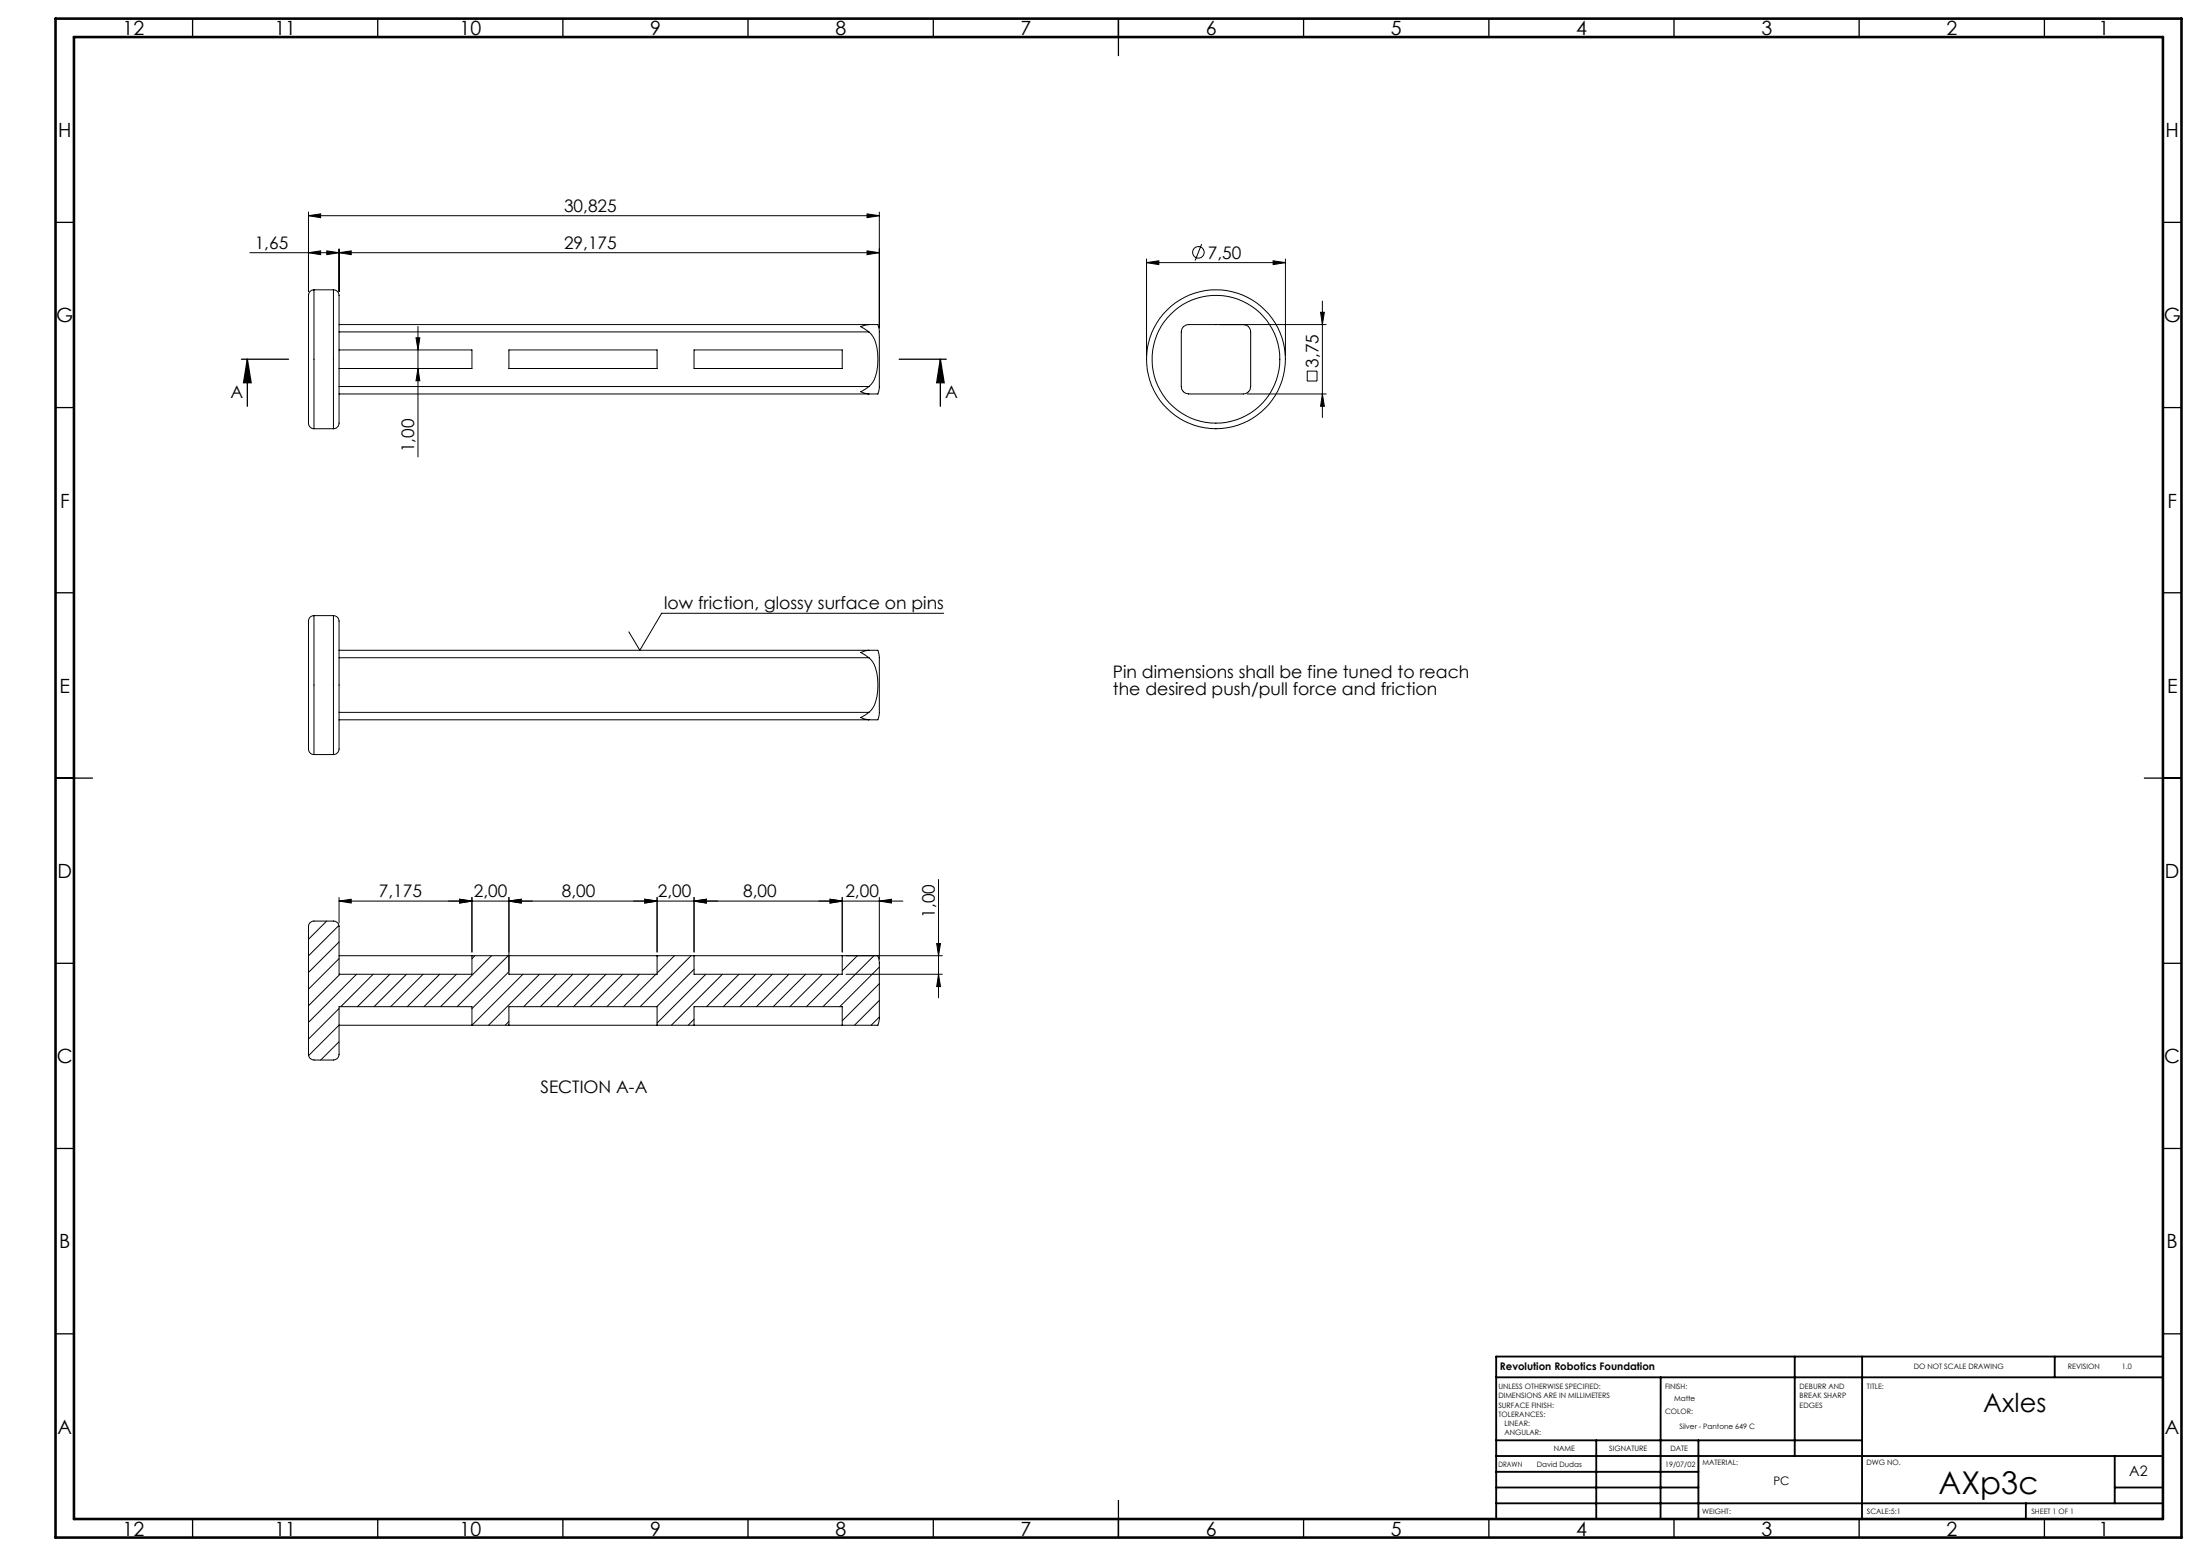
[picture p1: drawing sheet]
<svg xmlns="http://www.w3.org/2000/svg" width="594mm" height="420mm" viewBox="0 0 594 420" stroke-linecap="round" stroke-linejoin="round" font-family="sans-serif">
<g fill="none" stroke="#000" stroke-width=".27">
<path d="M83.3 58.2l3.3-.5v1.1zM83.3 57.2v21.5M83.3 58.2h154.1M234.1 57.7l3.3 .5-3.3 .6zM237.4 57.2v31.3M67.5 68.2h169.9M83.3 68.2l3.3-.5v1zM84.8 78.2a1.72 1.72 0 0 0-1.5 2.3v33.2a1.61 1.61 0 0 0 1.5 2M84.8 78.2v37.5M84.8 78.2h5.2M88.2 67.7l3.3 .5-3.3 .5zM90 78.2a1.77 1.77 0 0 1 1.5 2.3v32.8a1.83 1.83 0 0 1-1.5 2.4"/>
<path d="M90 78.2v37.5M91.5 68.2l3.3-.5v1zM91.5 67.2v11.5M234.1 67.7l3.3 .5-3.3 .5zM309.6 70.9l3.3-.5v1zM309.6 69.9v26.1M309.6 70.9h37.5M324.4 65.9l-1.7 4.4M343.7 70.4l3.4 .5-3.4 .5zM347.1 69.9v26.1M91.5 94.5h35.9v5h-35.9M91.5 87.6h143.1"/>
<path d="M91.5 89.6h143.1M112.3 91.2h1l-.4 3.3zM112.9 99.5l.4 3.3h-1zM112.9 88.1v35.2M137.4 94.5h40v5h-40zM187.4 94.5h40v5h-40zM234.6 87.6h2.4a8.8 8.8 0 0 1 .4 4.6v7a24.2 24.2 0 0 1-.2 6.7l-.2 .4h-2.4M234.6 89.6a7.5 7.5 0 0 1 2.4 5.6 11.9 11.9 0 0 1-1.8 8.6l-.6 .5M234.6 87.6l-1 .1-1.2 .5 2.2 1.4M319.5 88.2a4.6 4.6 0 0 1 3.4-.6h11.6a3.7 3.7 0 0 1 2.6 .6 4.6 4.6 0 0 1 .6 3.3v11.7a3.5 3.5 0 0 1-.6 2.5 4.4 4.4 0 0 1-3.3 .6h-11.7a2.39 2.39 0 0 1-3.2-2.5v-13a3.6 3.6 0 0 1 .6-2.6zM329.3 87.6h28.8M356.6 84.3h1l-.6 3.3z"/>
<path d="M357 81.3v31.4M84.8 115.7h5.2M91.5 106.3h143.1M91.5 104.3h143.1M234.6 104.3l-2.2 1.4 2.2 .6M336.7 106.3h21.4M353 100.2h2.6v2.7h-2.6zM357 106.3l.6 3.4h-1zM84.8 166.2a1.64 1.64 0 0 0-1.5 2.1v33.3a1.65 1.65 0 0 0 1.5 2.1M84.8 166.2v37.5M84.8 166.2h5.2M90 166.2a1.89 1.89 0 0 1 1.5 2.5v32.5a1.88 1.88 0 0 1-1.5 2.5"/>
<path d="M90 166.2v37.5M91.5 177.5h143.1M91.5 175.5h143.1M234.6 177.5a7.5 7.5 0 0 1 2.4 5.7 12 12 0 0 1-1.8 8.6l-.6 .5M234.6 175.5l-2.2 .6 2.2 1.4M234.6 175.5h2.4M237 175.6a14.5 14.5 0 0 1 .4 5.6v6.3a21.5 21.5 0 0 1-.2 6.3l-.2 .5h-2.4M254.8 165.5h-76.2l-5.8 10-3-4.9M91.5 192.3h143.1M91.5 194.3h143.1M234.6 192.3l-2.2 1.4 2.2 .6M84.8 203.7h5.2"/>
<path d="M253.4 237.4v31.9M88.2 248.6l-4.9 4.9M91.5 249.8l-8.2 8.2M91.5 258h162.9M91.5 254.3l-8.2 8.2M91.5 258.7l-8.2 8.3M91.5 243.2l3.3-.5v1.1zM91.5 242.2v6.9M124.1 242.7l3.3 .5-3.3 .6zM127.4 242.2v14.8M127.4 258v5h-35.9v-12.9a1.51 1.51 0 0 0-1.5-1.5h-5.2a1.45 1.45 0 0 0-1.5 1.5v34.5a1.51 1.51 0 0 0 1.5 1.5h5.2a1.57 1.57 0 0 0 1.5-1.5v-12.9h35.9v5l13.8-13.7M128.2 258l-.8 .8"/>
<path d="M132.7 258l-13.7 13.7M137.2 258l-13.8 13.7M137.4 243.2l3.3-.5v1.1zM137.4 242.2v20.8h40v-5M174.1 242.7l3.3 .5-3.3 .6zM177.4 242.2v14.8M177.6 258l-.2 .2M182.1 258l-4.7 4.7M186.6 258l-13.8 13.7M187.4 258v5h40v-5M187.4 243.2l3.3-.5v1.1zM187.4 242.2v14.8"/>
<path d="M224.1 242.7l3.3 .5-3.3 .6zM227.4 242.2v14.8M231.5 258l-4.1 4.1M236 258l-13.8 13.7M237 258l.4 1.7v15.3l-.4 1.7h-145.5M237.4 243.2l3.3-.5v1.1zM237.4 242.2v16.7M243.8 243.2h-152.3M252.9 254.7h1l-.5 3.3zM91.5 272.2l-8.2 8.3M91.5 276.7l-8.2 8.2M91.8 263l-8.5 8.5"/>
<path d="M96.3 263l-13 13M100.8 263l-8.8 8.7M105.3 263l-8.8 8.7M109.7 263l-8.7 8.7M114.2 263l-8.7 8.7M118.7 263l-8.7 8.7M123.2 263l-8.7 8.7M137.4 276.7v-5h40v5M137.4 262.3l-10 10M137.4 275.7l-1 1M145.7 263l-13.8 13.7M150.1 263l-8.7 8.7"/>
<path d="M154.7 263l-8.8 8.7M159.1 263l-8.7 8.7M163.6 263l-8.7 8.7M168.1 263l-8.8 8.7M172.6 263l-8.7 8.7M177.1 263l-8.8 8.7M187.4 276.7v-5h40v5M187.4 261.6l-10.1 10.1M187.4 275.1l-1.6 1.6M190.6 263l-13.2 13.1M195.1 263l-13.8 13.7M199.5 263l-8.7 8.7"/>
<path d="M204 263l-8.7 8.7M208.5 263l-8.7 8.7M213 263l-8.7 8.7M217.5 263l-8.7 8.7M222 263l-8.7 8.7M226.5 263l-8.8 8.7M228.4 263h26M237.4 261l-10.7 10.7M237.4 265.5l-10 10M237.4 270l-6.7 6.7M237.4 274.5l-2.2 2.2M253.4 263l.5 3.3h-1z"/>
<path d="M91.5 281.2l-4.9 4.9"/>
<circle cx="323.6" cy="68.1" r="1.56"/>
<circle cx="328.3" cy="97" r="17.2"/>
<circle cx="328.3" cy="97" r="18.8"/>
</g>
<g fill="none" stroke="#000" stroke-width=".35">
<path d="M52 5v5M102 5v5M152 5v5M202 5v5M252 5v5M302 5v10M352 5v5M402 5v5M452 5v5M502 5v5M552 5v5M15 60h5"/>
<path d="M584 60h5M65.2 97h12.7M66.8 97l1 6.3h-2zM66.8 97v12.7M242.8 97h12.7M253.9 97l1 6.3h-2zM253.9 97v12.7M15 110h5M584 110h5M15 160h5M584 160h5M15 210h10"/>
<path d="M579 210h10M15 260h5M584 260h5M15 310h5M584 310h5M15 360h5M584 360h5M52 410v5M102 410v5M152 410v5M202 410v5M252 410v5"/>
<path d="M302 405v10M352 410v5M402 410v5M452 410v5M502 410v5M552 410v5"/>
</g>
<g fill="none" stroke="#000" stroke-width=".5">
<path d="M404 371.8h180M448.4 371.8l-.1 38.3M484.6 366.2v26.8M502.8 366.2l-.1 43.9M554.8 366.2v5.6M584 366.2h-180v43.8M404 388.8h98.8M404 397.3h54.6M404 393h180M431 388.8v21.2M458.6 388.8v21.2M571 393v12.8"/>
<path d="M404 405.8h180M404 401.5h54.6M547 405.8v4.2M571 401.5h13"/>
</g>
<path d="M15 5h574v410h-574zM20 10h564v400h-564z" fill="none" stroke="#000" stroke-width=".7"/>
<g fill="#000">
<path d="M83.3 58.2l3.3-.5v1.1zM234.1 57.7l3.3 .5-3.3 .6zM83.3 68.2l3.3-.5v1zM88.2 67.7l3.3 .5-3.3 .5zM91.5 68.2l3.3-.5v1zM234.1 67.7l3.3 .5-3.3 .5zM309.6 70.9l3.3-.5v1zM343.7 70.4l3.4 .5-3.4 .5zM124.1 242.7l3.3 .5-3.3 .6zM137.4 243.2l3.3-.5v1.1zM174.1 242.7l3.3 .5-3.3 .6zM187.4 243.2l3.3-.5v1.1zM224.1 242.7l3.3 .5-3.3 .6zM237.4 243.2l3.3-.5v1.1z"/>
<path d="M112.3 91.2h1l-.4 3.3zM112.9 99.5l.4 3.3h-1z"/>
<path d="M253.9 97l1 6.3h-2zM66.8 97l1 6.3h-2z"/>
<path d="M356.6 84.3h1l-.6 3.3zM357 106.3l.6 3.4h-1z"/>
<path d="M124.1 242.7l3.3 .5-3.3 .6zM91.5 243.2l3.3-.5v1.1z"/>
<path d="M137.4 243.2l3.3-.5v1.1zM174.1 242.7l3.3 .5-3.3 .6z"/>
<path d="M224.1 242.7l3.3 .5-3.3 .6zM187.4 243.2l3.3-.5v1.1z"/>
<path d="M253.4 263l.5 3.3h-1zM252.9 254.7h1l-.5 3.3z"/>
</g>
<text font-size="8.5" x="523.4" y="403.2">AXp3c</text>
<text font-size="7.1" x="535.5" y="381">Axles</text>
<g font-size="5.3">
<text x="33.1" y="9.5">12</text>
<text x="74.1" y="9.5">11</text>
<text x="124.1" y="9.5">10</text>
<text x="175.6" y="9.5">9</text>
<text x="225.6" y="9.5">8</text>
<text x="275.6" y="9.5">7</text>
<text x="325.6" y="9.5">6</text>
<text x="375.6" y="9.5">5</text>
<text x="425.6" y="9.5">4</text>
<text x="475.6" y="9.5">3</text>
<text x="525.6" y="9.5">2</text>
<text x="566.6" y="9.5">1</text>
<text x="15.7" y="37">H</text>
<text x="584.7" y="37">H</text>
<text x="15.2" y="87">G</text>
<text x="584.2" y="87">G</text>
<text x="16.2" y="137">F</text>
<text x="585.2" y="137">F</text>
<text x="16.1" y="187">E</text>
<text x="585.1" y="187">E</text>
<text x="15.5" y="237">D</text>
<text x="584.5" y="237">D</text>
<text x="15.4" y="287">C</text>
<text x="584.4" y="287">C</text>
<text x="16" y="337">B</text>
<text x="585" y="337">B</text>
<text x="15.5" y="387">A</text>
<text x="584.5" y="387">A</text>
<text x="33.1" y="414.5">12</text>
<text x="74.1" y="414.5">11</text>
<text x="124.1" y="414.5">10</text>
<text x="175.6" y="414.5">9</text>
<text x="225.6" y="414.5">8</text>
<text x="275.6" y="414.5">7</text>
<text x="325.6" y="414.5">6</text>
<text x="375.6" y="414.5">5</text>
<text x="425.6" y="414.5">4</text>
<text x="475.6" y="414.5">3</text>
<text x="525.6" y="414.5">2</text>
<text x="566.6" y="414.5">1</text>
</g>
<g font-size="4.7">
<text x="152.3" y="57.2">30,825</text>
<text x="68.8" y="67.2">1,65</text>
<text x="152.3" y="67.2">29,175</text>
<text x="326.1" y="69.8">7,50</text>
<text x="356" y="99.2" transform="rotate(-90 356 99.2)">3,75</text>
<text x="62.3" y="107.5">A</text>
<text x="255.2" y="107.5">A</text>
<text x="111.9" y="122" transform="rotate(-90 111.9 122)">1,00</text>
<text x="179.3" y="164.5">low friction, glossy surface on pins</text>
<text x="300.5" y="183.1">Pin dimensions shall be fine tuned to reach</text>
<text x="300.5" y="187.6">the desired push/pull force and friction</text>
<text x="102.3" y="242.2">7,175</text>
<text x="127.9" y="242.2">2,00</text>
<text x="151.7" y="242.2">8,00</text>
<text x="177.6" y="242.2">2,00</text>
<text x="200.6" y="242.2">8,00</text>
<text x="228.3" y="242.2">2,00</text>
<text x="252.4" y="247.7" transform="rotate(-90 252.4 247.7)">1,00</text>
<text x="145.9" y="295.1">SECTION A-A</text>
</g>
<text font-size="3.9" x="574.9" y="398.5">A2</text>
<text font-size="3.2" x="478.8" y="400.9">PC</text>
<text font-size="2.8" x="405" y="369.9">Revolution Robotics Foundation</text>
<g font-size="2">
<text x="516.7" y="369.6">DO NOT SCALE DRAWING</text>
<text x="558.3" y="369.6">REVISION</text>
<text x="572.9" y="369.6">1.0</text>
<text x="404.6" y="374.9">UNLESS OTHERWISE SPECIFIED:</text>
<text x="404.6" y="377.4">DIMENSIONS ARE IN MILLIMETERS</text>
<text x="449.6" y="374.9">FINISH:</text>
<text x="485.9" y="374.9">DEBURR AND</text>
<text x="485.9" y="377.4">BREAK SHARP</text>
<text x="504.1" y="374.9">TITLE:</text>
<text x="404.6" y="379.9">SURFACE FINISH:</text>
<text x="404.6" y="382.4">TOLERANCES:</text>
<text x="449.6" y="381.8">COLOR:</text>
<text x="452" y="378.3">Matte</text>
<text x="485.9" y="379.9">EDGES</text>
<text x="406.2" y="384.9">LINEAR:</text>
<text x="406.2" y="387.4">ANGULAR:</text>
<text x="453.5" y="385.7">Silver - Pantone 649 C</text>
<text x="404.6" y="396">DRAWN</text>
<text x="414.9" y="396">David Dudas</text>
<text x="419.5" y="391.8">NAME</text>
<text x="434.5" y="391.7">SIGNATURE</text>
<text x="449.6" y="395.9">19/07/02</text>
<text x="451" y="391.7">DATE</text>
<text x="459.6" y="395.5">MATERIAL:</text>
<text x="504" y="395.5">DWG NO.</text>
<text x="459.6" y="408.5">WEIGHT:</text>
<text x="504.1" y="408.6">SCALE:5:1</text>
<text x="548.5" y="408.6">SHEET 1 OF 1</text>
</g>
</svg>
